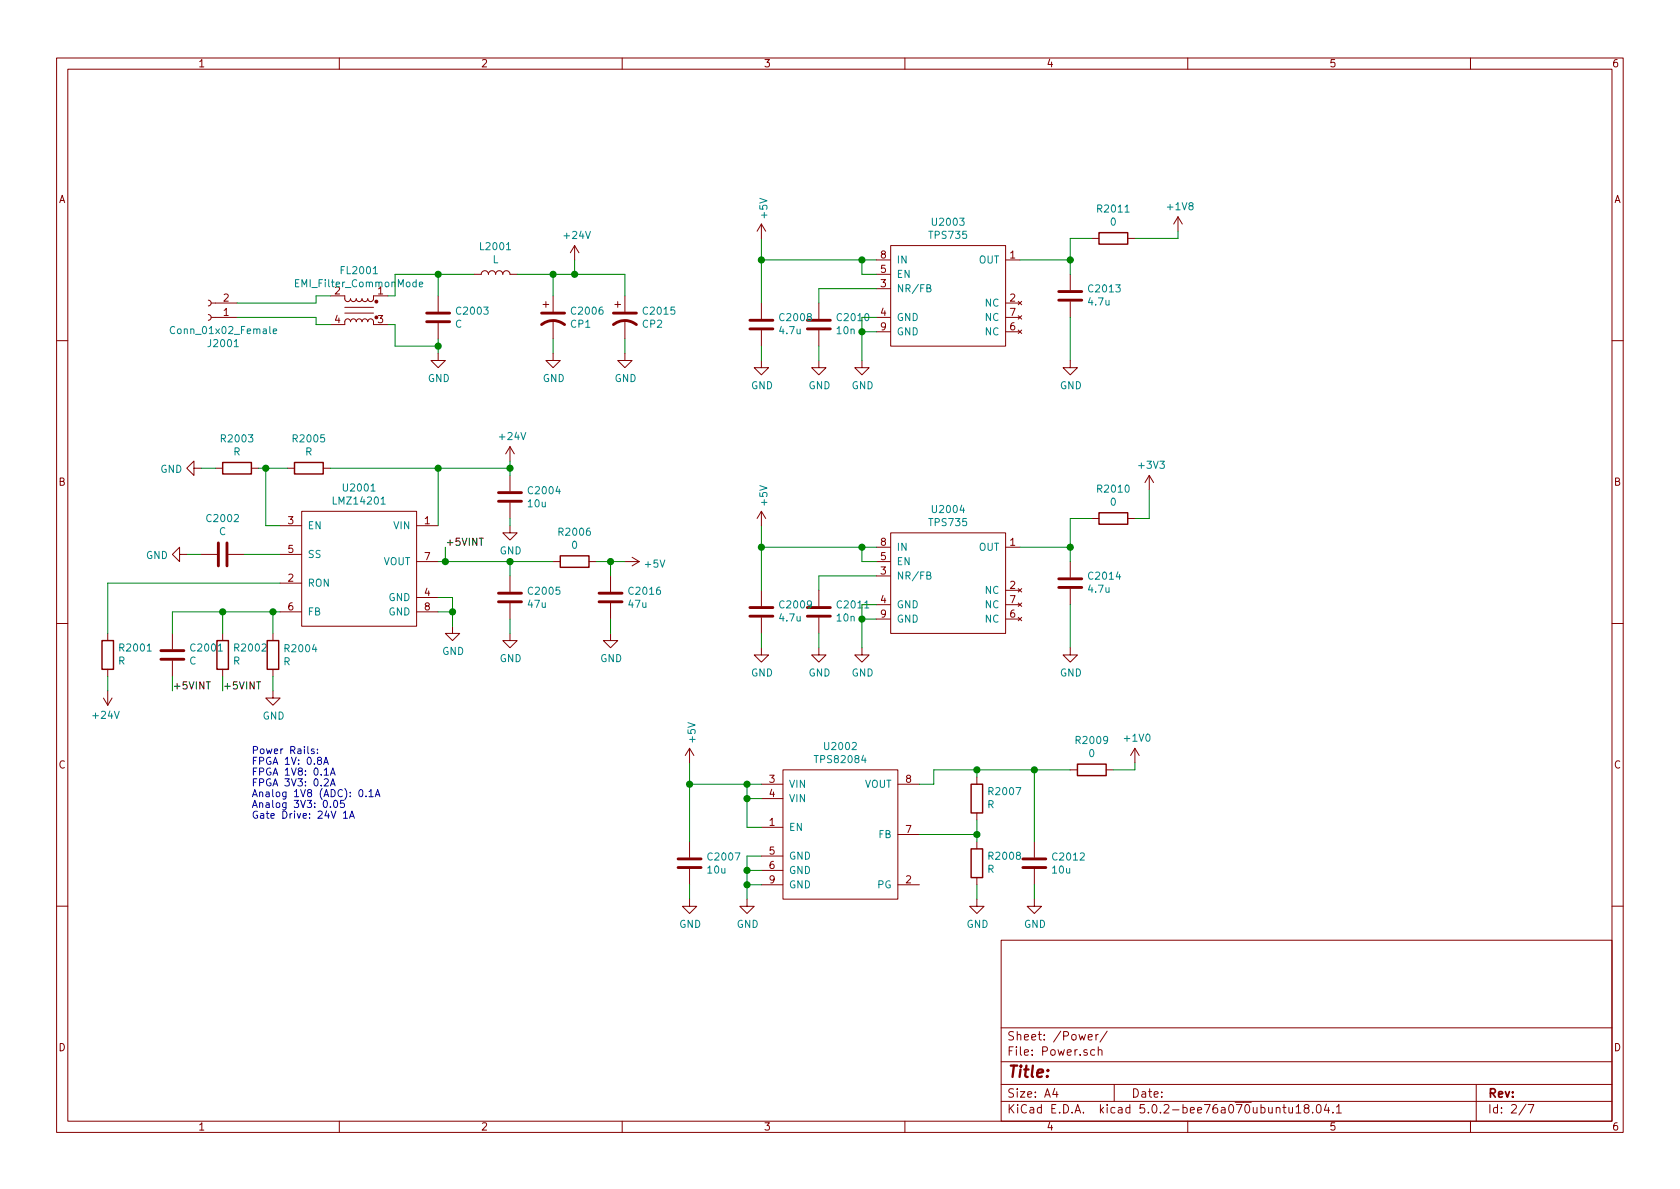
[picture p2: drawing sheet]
EESchema Schematic File Version 4
LIBS:controller-cache
EELAYER 26 0
EELAYER END
$Descr A4 11693 8268
encoding utf-8
Sheet 2 7
Title ""
Date ""
Rev ""
Comp ""
Comment1 ""
Comment2 ""
Comment3 ""
Comment4 ""
$EndDescr
$Comp
L Device:EMI_Filter_CommonMode FL2001
U 1 1
P 2500 2150
F 0 "FL2001" H 2500 2428 50  0000 C CNN
F 1 "EMI_Filter_CommonMode" H 2500 2337 50  0000 C CNN
F 2 "wbraun_smd:DLW5BTM" V 2500 2190 50  0001 C CNN
F 3 "~" V 2500 2190 50  0000 C CNN
	1    2500 2150
	-1   0    0    -1  
$EndComp
$Comp
L Connector:Conn_01x02_Female J2001
U 1 1
P 1450 2200
F 0 "J2001" H 1344 2385 50  0000 C CNN
F 1 "Conn_01x02_Female" H 1344 2294 50  0000 C CNN
F 2 "wbraun_smd:Terminal-block-plug_2x1_3.5mm-pitch" H 1450 2200 50  0001 C CNN
F 3 "~" H 1450 2200 50  0001 C CNN
	1    1450 2200
	-1   0    0    1   
$EndComp
$Comp
L Device:C C2003
U 1 1
P 3050 2200
F 0 "C2003" H 3165 2246 50  0000 L CNN
F 1 "C" H 3165 2155 50  0000 L CNN
F 2 "Capacitor_SMD:C_0805_2012Metric" H 3088 2050 50  0001 C CNN
F 3 "~" H 3050 2200 50  0001 C CNN
	1    3050 2200
	1    0    0    -1  
$EndComp
$Comp
L Device:CP1 C2006
U 1 1
P 3850 2200
F 0 "C2006" H 3965 2246 50  0000 L CNN
F 1 "CP1" H 3965 2155 50  0000 L CNN
F 2 "Capacitor_THT:CP_Radial_D10.0mm_P5.00mm" H 3850 2200 50  0001 C CNN
F 3 "~" H 3850 2200 50  0001 C CNN
	1    3850 2200
	1    0    0    -1  
$EndComp
Text Notes 1750 5700 0    50   ~ 0
Power Rails:\nFPGA 1V: 0.8A\nFPGA 1V8: 0.1A\nFPGA 3V3: 0.2A\nAnalog 1V8 (ADC): 0.1A\nAnalog 3V3: 0.05\nGate Drive: 24V 1A\n
$Comp
L Device:L L2001
U 1 1
P 3450 1900
F 0 "L2001" V 3640 1900 50  0000 C CNN
F 1 "L" V 3549 1900 50  0000 C CNN
F 2 "Inductor_SMD:L_Vishay_IHLP-1212" H 3450 1900 50  0001 C CNN
F 3 "~" H 3450 1900 50  0001 C CNN
	1    3450 1900
	0    -1   -1   0   
$EndComp
$Comp
L power:GND #PWR0101
U 1 1
P 3050 2450
F 0 "#PWR0101" H 3050 2200 50  0001 C CNN
F 1 "GND" H 3055 2277 50  0000 C CNN
F 2 "" H 3050 2450 50  0001 C CNN
F 3 "" H 3050 2450 50  0001 C CNN
	1    3050 2450
	1    0    0    -1  
$EndComp
$Comp
L power:GND #PWR0102
U 1 1
P 3850 2450
F 0 "#PWR0102" H 3850 2200 50  0001 C CNN
F 1 "GND" H 3855 2277 50  0000 C CNN
F 2 "" H 3850 2450 50  0001 C CNN
F 3 "" H 3850 2450 50  0001 C CNN
	1    3850 2450
	1    0    0    -1  
$EndComp
Wire Wire Line
	3600 1900 3850 1900
Wire Wire Line
	3850 1900 3850 2050
Wire Wire Line
	3300 1900 3050 1900
Wire Wire Line
	3050 1900 3050 2050
Wire Wire Line
	2700 2250 2750 2250
Wire Wire Line
	2750 2250 2750 2400
Wire Wire Line
	2750 2400 3050 2400
Wire Wire Line
	3050 2400 3050 2350
Wire Wire Line
	3050 2400 3050 2450
Connection ~ 3050 2400
Wire Wire Line
	2700 2050 2750 2050
Wire Wire Line
	2750 2050 2750 1900
Wire Wire Line
	2750 1900 3050 1900
Connection ~ 3050 1900
Wire Wire Line
	3850 2350 3850 2450
Wire Wire Line
	3850 1900 4000 1900
Wire Wire Line
	4000 1900 4000 1800
Connection ~ 3850 1900
$Comp
L power:+24V #PWR0103
U 1 1
P 4000 1800
F 0 "#PWR0103" H 4000 1650 50  0001 C CNN
F 1 "+24V" H 4015 1973 50  0000 C CNN
F 2 "" H 4000 1800 50  0001 C CNN
F 3 "" H 4000 1800 50  0001 C CNN
	1    4000 1800
	1    0    0    -1  
$EndComp
Wire Wire Line
	1650 2100 2200 2100
Wire Wire Line
	2200 2100 2200 2050
Wire Wire Line
	2200 2050 2300 2050
Wire Wire Line
	1650 2200 2200 2200
Wire Wire Line
	2200 2200 2200 2250
Wire Wire Line
	2200 2250 2300 2250
$Comp
L wbraun_ic_lib:LMZ14201 U2001
U 1 1
P 2500 3950
F 0 "U2001" H 2500 4515 50  0000 C CNN
F 1 "LMZ14201" H 2500 4424 50  0000 C CNN
F 2 "wbraun_smd:TO-PMOD-7" H 2100 3750 50  0001 C CNN
F 3 "" H 2100 3750 50  0001 C CNN
	1    2500 3950
	1    0    0    -1  
$EndComp
$Comp
L Device:C C2004
U 1 1
P 3550 3450
F 0 "C2004" H 3665 3496 50  0000 L CNN
F 1 "10u" H 3665 3405 50  0000 L CNN
F 2 "Capacitor_SMD:C_1206_3216Metric" H 3588 3300 50  0001 C CNN
F 3 "~" H 3550 3450 50  0001 C CNN
	1    3550 3450
	1    0    0    -1  
$EndComp
$Comp
L Device:C C2005
U 1 1
P 3550 4150
F 0 "C2005" H 3665 4196 50  0000 L CNN
F 1 "47u" H 3665 4105 50  0000 L CNN
F 2 "Capacitor_SMD:C_0805_2012Metric" H 3588 4000 50  0001 C CNN
F 3 "~" H 3550 4150 50  0001 C CNN
	1    3550 4150
	1    0    0    -1  
$EndComp
$Comp
L Device:C C2002
U 1 1
P 1550 3850
F 0 "C2002" V 1298 3850 50  0000 C CNN
F 1 "C" V 1389 3850 50  0000 C CNN
F 2 "Capacitor_SMD:C_0402_1005Metric" H 1588 3700 50  0001 C CNN
F 3 "~" H 1550 3850 50  0001 C CNN
	1    1550 3850
	0    1    1    0   
$EndComp
$Comp
L Device:C C2001
U 1 1
P 1200 4550
F 0 "C2001" H 1085 4504 50  0000 R CNN
F 1 "C" H 1085 4595 50  0000 R CNN
F 2 "Capacitor_SMD:C_0402_1005Metric" H 1238 4400 50  0001 C CNN
F 3 "~" H 1200 4550 50  0001 C CNN
	1    1200 4550
	-1   0    0    1   
$EndComp
$Comp
L Device:R R2002
U 1 1
P 1550 4550
F 0 "R2002" H 1480 4504 50  0000 R CNN
F 1 "R" H 1480 4595 50  0000 R CNN
F 2 "Resistor_SMD:R_0402_1005Metric" V 1480 4550 50  0001 C CNN
F 3 "~" H 1550 4550 50  0001 C CNN
	1    1550 4550
	-1   0    0    1   
$EndComp
$Comp
L Device:R R2004
U 1 1
P 1900 4550
F 0 "R2004" H 1970 4596 50  0000 L CNN
F 1 "R" H 1970 4505 50  0000 L CNN
F 2 "Resistor_SMD:R_0402_1005Metric" V 1830 4550 50  0001 C CNN
F 3 "~" H 1900 4550 50  0001 C CNN
	1    1900 4550
	1    0    0    -1  
$EndComp
$Comp
L Device:R R2005
U 1 1
P 2150 3250
F 0 "R2005" V 1943 3250 50  0000 C CNN
F 1 "R" V 2034 3250 50  0000 C CNN
F 2 "Resistor_SMD:R_0402_1005Metric" V 2080 3250 50  0001 C CNN
F 3 "~" H 2150 3250 50  0001 C CNN
	1    2150 3250
	0    1    1    0   
$EndComp
$Comp
L Device:R R2003
U 1 1
P 1650 3250
F 0 "R2003" V 1443 3250 50  0000 C CNN
F 1 "R" V 1534 3250 50  0000 C CNN
F 2 "Resistor_SMD:R_0402_1005Metric" V 1580 3250 50  0001 C CNN
F 3 "~" H 1650 3250 50  0001 C CNN
	1    1650 3250
	0    1    1    0   
$EndComp
$Comp
L Device:R R2001
U 1 1
P 750 4550
F 0 "R2001" H 680 4504 50  0000 R CNN
F 1 "R" H 680 4595 50  0000 R CNN
F 2 "Resistor_SMD:R_0402_1005Metric" V 680 4550 50  0001 C CNN
F 3 "~" H 750 4550 50  0001 C CNN
	1    750  4550
	-1   0    0    1   
$EndComp
$Comp
L power:GND #PWR0104
U 1 1
P 3150 4350
F 0 "#PWR0104" H 3150 4100 50  0001 C CNN
F 1 "GND" H 3155 4177 50  0000 C CNN
F 2 "" H 3150 4350 50  0001 C CNN
F 3 "" H 3150 4350 50  0001 C CNN
	1    3150 4350
	1    0    0    -1  
$EndComp
$Comp
L power:+24V #PWR0105
U 1 1
P 3550 3200
F 0 "#PWR0105" H 3550 3050 50  0001 C CNN
F 1 "+24V" H 3565 3373 50  0000 C CNN
F 2 "" H 3550 3200 50  0001 C CNN
F 3 "" H 3550 3200 50  0001 C CNN
	1    3550 3200
	1    0    0    -1  
$EndComp
$Comp
L power:+5V #PWR0106
U 1 1
P 4350 3900
F 0 "#PWR0106" H 4350 3750 50  0001 C CNN
F 1 "+5V" V 4365 4028 50  0000 L CNN
F 2 "" H 4350 3900 50  0001 C CNN
F 3 "" H 4350 3900 50  0001 C CNN
	1    4350 3900
	0    1    1    0   
$EndComp
$Comp
L power:GND #PWR0107
U 1 1
P 3550 3650
F 0 "#PWR0107" H 3550 3400 50  0001 C CNN
F 1 "GND" H 3555 3477 50  0000 C CNN
F 2 "" H 3550 3650 50  0001 C CNN
F 3 "" H 3550 3650 50  0001 C CNN
	1    3550 3650
	1    0    0    -1  
$EndComp
Wire Wire Line
	3550 3200 3550 3250
Wire Wire Line
	3550 3250 3050 3250
Wire Wire Line
	3050 3250 3050 3650
Connection ~ 3550 3250
Wire Wire Line
	3550 3250 3550 3300
Wire Wire Line
	3050 3250 2300 3250
Connection ~ 3050 3250
Wire Wire Line
	2000 3250 1850 3250
Wire Wire Line
	1850 3250 1850 3650
Wire Wire Line
	1850 3650 1950 3650
Connection ~ 1850 3250
Wire Wire Line
	1850 3250 1800 3250
$Comp
L power:GND #PWR0108
U 1 1
P 1400 3250
F 0 "#PWR0108" H 1400 3000 50  0001 C CNN
F 1 "GND" V 1405 3122 50  0000 R CNN
F 2 "" H 1400 3250 50  0001 C CNN
F 3 "" H 1400 3250 50  0001 C CNN
	1    1400 3250
	0    1    1    0   
$EndComp
Wire Wire Line
	1500 3250 1400 3250
Wire Wire Line
	1700 3850 1950 3850
Wire Wire Line
	1400 3850 1300 3850
Wire Wire Line
	1950 4250 1900 4250
Wire Wire Line
	1900 4250 1900 4400
Wire Wire Line
	1900 4250 1550 4250
Wire Wire Line
	1550 4250 1550 4400
Connection ~ 1900 4250
Wire Wire Line
	1550 4250 1200 4250
Wire Wire Line
	1200 4250 1200 4400
Connection ~ 1550 4250
$Comp
L power:GND #PWR0109
U 1 1
P 1300 3850
F 0 "#PWR0109" H 1300 3600 50  0001 C CNN
F 1 "GND" V 1305 3722 50  0000 R CNN
F 2 "" H 1300 3850 50  0001 C CNN
F 3 "" H 1300 3850 50  0001 C CNN
	1    1300 3850
	0    1    1    0   
$EndComp
Wire Wire Line
	1950 4050 750  4050
$Comp
L power:GND #PWR0113
U 1 1
P 1900 4800
F 0 "#PWR0113" H 1900 4550 50  0001 C CNN
F 1 "GND" H 1905 4627 50  0000 C CNN
F 2 "" H 1900 4800 50  0001 C CNN
F 3 "" H 1900 4800 50  0001 C CNN
	1    1900 4800
	1    0    0    -1  
$EndComp
Wire Wire Line
	750  4050 750  4400
Wire Wire Line
	1200 4700 1200 4800
Wire Wire Line
	1550 4700 1550 4800
Wire Wire Line
	1900 4700 1900 4800
Wire Wire Line
	750  4700 750  4800
Wire Wire Line
	3050 3900 3100 3900
Wire Wire Line
	3550 3900 3550 4000
Connection ~ 3550 3900
Wire Wire Line
	3050 4150 3150 4150
Wire Wire Line
	3150 4150 3150 4250
Wire Wire Line
	3050 4250 3150 4250
Connection ~ 3150 4250
Wire Wire Line
	3150 4250 3150 4350
Wire Wire Line
	3550 3600 3550 3650
$Comp
L power:GND #PWR0114
U 1 1
P 3550 4400
F 0 "#PWR0114" H 3550 4150 50  0001 C CNN
F 1 "GND" H 3555 4227 50  0000 C CNN
F 2 "" H 3550 4400 50  0001 C CNN
F 3 "" H 3550 4400 50  0001 C CNN
	1    3550 4400
	1    0    0    -1  
$EndComp
Wire Wire Line
	3550 4300 3550 4400
$Comp
L wbraun_ic_lib:TPS735 U2003
U 1 1
P 6600 2050
F 0 "U2003" H 6600 2565 50  0000 C CNN
F 1 "TPS735" H 6600 2474 50  0000 C CNN
F 2 "wbraun_smd:SON-8_EP" H 7300 1800 50  0001 C CNN
F 3 "" H 7300 1800 50  0001 C CNN
	1    6600 2050
	1    0    0    -1  
$EndComp
$Comp
L Device:C C2010
U 1 1
P 5700 2250
F 0 "C2010" H 5585 2204 50  0000 R CNN
F 1 "10n" H 5585 2295 50  0000 R CNN
F 2 "Capacitor_SMD:C_0402_1005Metric" H 5738 2100 50  0001 C CNN
F 3 "~" H 5700 2250 50  0001 C CNN
	1    5700 2250
	-1   0    0    1   
$EndComp
$Comp
L Device:C C2008
U 1 1
P 5300 2250
F 0 "C2008" H 5185 2204 50  0000 R CNN
F 1 "4.7u" H 5185 2295 50  0000 R CNN
F 2 "Capacitor_SMD:C_0402_1005Metric" H 5338 2100 50  0001 C CNN
F 3 "~" H 5300 2250 50  0001 C CNN
	1    5300 2250
	-1   0    0    1   
$EndComp
$Comp
L power:GND #PWR0115
U 1 1
P 5700 2500
F 0 "#PWR0115" H 5700 2250 50  0001 C CNN
F 1 "GND" H 5705 2327 50  0000 C CNN
F 2 "" H 5700 2500 50  0001 C CNN
F 3 "" H 5700 2500 50  0001 C CNN
	1    5700 2500
	1    0    0    -1  
$EndComp
$Comp
L power:GND #PWR0116
U 1 1
P 5300 2500
F 0 "#PWR0116" H 5300 2250 50  0001 C CNN
F 1 "GND" H 5305 2327 50  0000 C CNN
F 2 "" H 5300 2500 50  0001 C CNN
F 3 "" H 5300 2500 50  0001 C CNN
	1    5300 2500
	1    0    0    -1  
$EndComp
$Comp
L power:GND #PWR0117
U 1 1
P 6000 2500
F 0 "#PWR0117" H 6000 2250 50  0001 C CNN
F 1 "GND" H 6005 2327 50  0000 C CNN
F 2 "" H 6000 2500 50  0001 C CNN
F 3 "" H 6000 2500 50  0001 C CNN
	1    6000 2500
	1    0    0    -1  
$EndComp
Wire Wire Line
	6100 1800 6000 1800
Wire Wire Line
	5300 1800 5300 2100
Wire Wire Line
	6100 1900 6000 1900
Wire Wire Line
	6000 1900 6000 1800
Connection ~ 6000 1800
Wire Wire Line
	6000 1800 5300 1800
Wire Wire Line
	6100 2000 5700 2000
Wire Wire Line
	5700 2000 5700 2100
Wire Wire Line
	5300 2400 5300 2500
Wire Wire Line
	5700 2400 5700 2500
Wire Wire Line
	6100 2200 6000 2200
Wire Wire Line
	6000 2200 6000 2300
Wire Wire Line
	6100 2300 6000 2300
Connection ~ 6000 2300
Wire Wire Line
	6000 2300 6000 2500
$Comp
L Device:C C2013
U 1 1
P 7450 2050
F 0 "C2013" H 7335 2004 50  0000 R CNN
F 1 "4.7u" H 7335 2095 50  0000 R CNN
F 2 "Capacitor_SMD:C_0402_1005Metric" H 7488 1900 50  0001 C CNN
F 3 "~" H 7450 2050 50  0001 C CNN
	1    7450 2050
	-1   0    0    1   
$EndComp
Wire Wire Line
	7450 1800 7450 1900
Wire Wire Line
	7100 1800 7450 1800
Wire Wire Line
	7450 2200 7450 2500
$Comp
L power:GND #PWR0118
U 1 1
P 7450 2500
F 0 "#PWR0118" H 7450 2250 50  0001 C CNN
F 1 "GND" H 7455 2327 50  0000 C CNN
F 2 "" H 7450 2500 50  0001 C CNN
F 3 "" H 7450 2500 50  0001 C CNN
	1    7450 2500
	1    0    0    -1  
$EndComp
Wire Wire Line
	7450 1800 7450 1650
Connection ~ 7450 1800
Wire Wire Line
	5300 1800 5300 1650
Connection ~ 5300 1800
$Comp
L power:+1V8 #PWR0119
U 1 1
P 8200 1600
F 0 "#PWR0119" H 8200 1450 50  0001 C CNN
F 1 "+1V8" H 8215 1773 50  0000 C CNN
F 2 "" H 8200 1600 50  0001 C CNN
F 3 "" H 8200 1600 50  0001 C CNN
	1    8200 1600
	1    0    0    -1  
$EndComp
$Comp
L wbraun_ic_lib:TPS735 U2004
U 1 1
P 6600 4050
F 0 "U2004" H 6600 4565 50  0000 C CNN
F 1 "TPS735" H 6600 4474 50  0000 C CNN
F 2 "wbraun_smd:SON-8_EP" H 7300 3800 50  0001 C CNN
F 3 "" H 7300 3800 50  0001 C CNN
	1    6600 4050
	1    0    0    -1  
$EndComp
$Comp
L Device:C C2011
U 1 1
P 5700 4250
F 0 "C2011" H 5585 4204 50  0000 R CNN
F 1 "10n" H 5585 4295 50  0000 R CNN
F 2 "Capacitor_SMD:C_0402_1005Metric" H 5738 4100 50  0001 C CNN
F 3 "~" H 5700 4250 50  0001 C CNN
	1    5700 4250
	-1   0    0    1   
$EndComp
$Comp
L Device:C C2009
U 1 1
P 5300 4250
F 0 "C2009" H 5185 4204 50  0000 R CNN
F 1 "4.7u" H 5185 4295 50  0000 R CNN
F 2 "Capacitor_SMD:C_0402_1005Metric" H 5338 4100 50  0001 C CNN
F 3 "~" H 5300 4250 50  0001 C CNN
	1    5300 4250
	-1   0    0    1   
$EndComp
$Comp
L power:GND #PWR0120
U 1 1
P 5700 4500
F 0 "#PWR0120" H 5700 4250 50  0001 C CNN
F 1 "GND" H 5705 4327 50  0000 C CNN
F 2 "" H 5700 4500 50  0001 C CNN
F 3 "" H 5700 4500 50  0001 C CNN
	1    5700 4500
	1    0    0    -1  
$EndComp
$Comp
L power:GND #PWR0121
U 1 1
P 5300 4500
F 0 "#PWR0121" H 5300 4250 50  0001 C CNN
F 1 "GND" H 5305 4327 50  0000 C CNN
F 2 "" H 5300 4500 50  0001 C CNN
F 3 "" H 5300 4500 50  0001 C CNN
	1    5300 4500
	1    0    0    -1  
$EndComp
$Comp
L power:GND #PWR0122
U 1 1
P 6000 4500
F 0 "#PWR0122" H 6000 4250 50  0001 C CNN
F 1 "GND" H 6005 4327 50  0000 C CNN
F 2 "" H 6000 4500 50  0001 C CNN
F 3 "" H 6000 4500 50  0001 C CNN
	1    6000 4500
	1    0    0    -1  
$EndComp
Wire Wire Line
	6100 3800 6000 3800
Wire Wire Line
	5300 3800 5300 4100
Wire Wire Line
	6100 3900 6000 3900
Wire Wire Line
	6000 3900 6000 3800
Connection ~ 6000 3800
Wire Wire Line
	6000 3800 5300 3800
Wire Wire Line
	6100 4000 5700 4000
Wire Wire Line
	5700 4000 5700 4100
Wire Wire Line
	5300 4400 5300 4500
Wire Wire Line
	5700 4400 5700 4500
Wire Wire Line
	6100 4200 6000 4200
Wire Wire Line
	6000 4200 6000 4300
Wire Wire Line
	6100 4300 6000 4300
Connection ~ 6000 4300
Wire Wire Line
	6000 4300 6000 4500
$Comp
L Device:C C2014
U 1 1
P 7450 4050
F 0 "C2014" H 7335 4004 50  0000 R CNN
F 1 "4.7u" H 7335 4095 50  0000 R CNN
F 2 "Capacitor_SMD:C_0402_1005Metric" H 7488 3900 50  0001 C CNN
F 3 "~" H 7450 4050 50  0001 C CNN
	1    7450 4050
	-1   0    0    1   
$EndComp
Wire Wire Line
	7450 3800 7450 3900
Wire Wire Line
	7100 3800 7450 3800
Wire Wire Line
	7450 4200 7450 4500
$Comp
L power:GND #PWR0123
U 1 1
P 7450 4500
F 0 "#PWR0123" H 7450 4250 50  0001 C CNN
F 1 "GND" H 7455 4327 50  0000 C CNN
F 2 "" H 7450 4500 50  0001 C CNN
F 3 "" H 7450 4500 50  0001 C CNN
	1    7450 4500
	1    0    0    -1  
$EndComp
Connection ~ 7450 3800
Wire Wire Line
	5300 3800 5300 3650
Connection ~ 5300 3800
$Comp
L power:+3V3 #PWR0124
U 1 1
P 8000 3400
F 0 "#PWR0124" H 8000 3250 50  0001 C CNN
F 1 "+3V3" H 8015 3573 50  0000 C CNN
F 2 "" H 8000 3400 50  0001 C CNN
F 3 "" H 8000 3400 50  0001 C CNN
	1    8000 3400
	1    0    0    -1  
$EndComp
$Comp
L wbraun_ic_lib:TPS82084 U2002
U 1 1
P 5850 5800
F 0 "U2002" H 5850 6415 50  0000 C CNN
F 1 "TPS82084" H 5850 6324 50  0000 C CNN
F 2 "wbraun_smd:uSil-8" H 5800 5800 50  0001 C CNN
F 3 "" H 5800 5800 50  0001 C CNN
	1    5850 5800
	1    0    0    -1  
$EndComp
$Comp
L Device:C C2007
U 1 1
P 4800 6000
F 0 "C2007" H 4915 6046 50  0000 L CNN
F 1 "10u" H 4915 5955 50  0000 L CNN
F 2 "Capacitor_SMD:C_0805_2012Metric" H 4838 5850 50  0001 C CNN
F 3 "~" H 4800 6000 50  0001 C CNN
	1    4800 6000
	1    0    0    -1  
$EndComp
$Comp
L power:GND #PWR0125
U 1 1
P 4800 6250
F 0 "#PWR0125" H 4800 6000 50  0001 C CNN
F 1 "GND" H 4805 6077 50  0000 C CNN
F 2 "" H 4800 6250 50  0001 C CNN
F 3 "" H 4800 6250 50  0001 C CNN
	1    4800 6250
	1    0    0    -1  
$EndComp
Wire Wire Line
	5300 6150 5200 6150
Wire Wire Line
	5300 5950 5200 5950
Wire Wire Line
	5200 5950 5200 6050
Connection ~ 5200 6150
Wire Wire Line
	5300 6050 5200 6050
Connection ~ 5200 6050
Wire Wire Line
	5200 6050 5200 6150
Wire Wire Line
	5200 6150 5200 6250
$Comp
L power:GND #PWR0126
U 1 1
P 5200 6250
F 0 "#PWR0126" H 5200 6000 50  0001 C CNN
F 1 "GND" H 5205 6077 50  0000 C CNN
F 2 "" H 5200 6250 50  0001 C CNN
F 3 "" H 5200 6250 50  0001 C CNN
	1    5200 6250
	1    0    0    -1  
$EndComp
Wire Wire Line
	5300 5750 5200 5750
Wire Wire Line
	5200 5750 5200 5550
Wire Wire Line
	5300 5450 5200 5450
Connection ~ 5200 5450
Wire Wire Line
	5300 5550 5200 5550
Connection ~ 5200 5550
Wire Wire Line
	5200 5550 5200 5450
Wire Wire Line
	4800 6150 4800 6250
$Comp
L Device:C C2012
U 1 1
P 7200 6000
F 0 "C2012" H 7315 6046 50  0000 L CNN
F 1 "10u" H 7315 5955 50  0000 L CNN
F 2 "Capacitor_SMD:C_0805_2012Metric" H 7238 5850 50  0001 C CNN
F 3 "~" H 7200 6000 50  0001 C CNN
	1    7200 6000
	1    0    0    -1  
$EndComp
$Comp
L Device:R R2007
U 1 1
P 6800 5550
F 0 "R2007" H 6730 5504 50  0000 R CNN
F 1 "R" H 6730 5595 50  0000 R CNN
F 2 "Resistor_SMD:R_0402_1005Metric" V 6730 5550 50  0001 C CNN
F 3 "~" H 6800 5550 50  0001 C CNN
	1    6800 5550
	-1   0    0    1   
$EndComp
$Comp
L Device:R R2008
U 1 1
P 6800 6000
F 0 "R2008" H 6730 5954 50  0000 R CNN
F 1 "R" H 6730 6045 50  0000 R CNN
F 2 "Resistor_SMD:R_0402_1005Metric" V 6730 6000 50  0001 C CNN
F 3 "~" H 6800 6000 50  0001 C CNN
	1    6800 6000
	-1   0    0    1   
$EndComp
$Comp
L power:GND #PWR0127
U 1 1
P 6800 6250
F 0 "#PWR0127" H 6800 6000 50  0001 C CNN
F 1 "GND" H 6805 6077 50  0000 C CNN
F 2 "" H 6800 6250 50  0001 C CNN
F 3 "" H 6800 6250 50  0001 C CNN
	1    6800 6250
	1    0    0    -1  
$EndComp
$Comp
L power:+1V0 #PWR0128
U 1 1
P 7900 5300
F 0 "#PWR0128" H 7900 5150 50  0001 C CNN
F 1 "+1V0" H 7915 5473 50  0000 C CNN
F 2 "" H 7900 5300 50  0001 C CNN
F 3 "" H 7900 5300 50  0001 C CNN
	1    7900 5300
	1    0    0    -1  
$EndComp
Wire Wire Line
	6800 5700 6800 5800
$Comp
L power:GND #PWR0129
U 1 1
P 7200 6250
F 0 "#PWR0129" H 7200 6000 50  0001 C CNN
F 1 "GND" H 7205 6077 50  0000 C CNN
F 2 "" H 7200 6250 50  0001 C CNN
F 3 "" H 7200 6250 50  0001 C CNN
	1    7200 6250
	1    0    0    -1  
$EndComp
Wire Wire Line
	7200 6150 7200 6250
Wire Wire Line
	6400 5450 6500 5450
Wire Wire Line
	6500 5450 6500 5350
Wire Wire Line
	6800 5800 6400 5800
Connection ~ 6800 5800
Wire Wire Line
	6800 5800 6800 5850
Wire Wire Line
	6800 6150 6800 6250
Text Label 3100 3800 0    50   ~ 0
+5VINT
$Comp
L Device:R R2006
U 1 1
P 4000 3900
F 0 "R2006" V 3793 3900 50  0000 C CNN
F 1 "0" V 3884 3900 50  0000 C CNN
F 2 "Resistor_SMD:R_0805_2012Metric" V 3930 3900 50  0001 C CNN
F 3 "~" H 4000 3900 50  0001 C CNN
	1    4000 3900
	0    1    1    0   
$EndComp
Wire Wire Line
	3550 3900 3850 3900
Wire Wire Line
	4150 3900 4250 3900
Wire Wire Line
	3100 3800 3100 3900
Connection ~ 3100 3900
Wire Wire Line
	3100 3900 3550 3900
Wire Wire Line
	4800 5450 5200 5450
Wire Wire Line
	4800 5450 4800 5850
Wire Wire Line
	4800 5450 4800 5300
Connection ~ 4800 5450
$Comp
L Device:R R2011
U 1 1
P 7750 1650
F 0 "R2011" V 7543 1650 50  0000 C CNN
F 1 "0" V 7634 1650 50  0000 C CNN
F 2 "Resistor_SMD:R_0805_2012Metric" V 7680 1650 50  0001 C CNN
F 3 "~" H 7750 1650 50  0001 C CNN
	1    7750 1650
	0    1    1    0   
$EndComp
$Comp
L Device:R R2010
U 1 1
P 7750 3600
F 0 "R2010" V 7543 3600 50  0000 C CNN
F 1 "0" V 7634 3600 50  0000 C CNN
F 2 "Resistor_SMD:R_0805_2012Metric" V 7680 3600 50  0001 C CNN
F 3 "~" H 7750 3600 50  0001 C CNN
	1    7750 3600
	0    1    1    0   
$EndComp
Wire Wire Line
	6500 5350 6800 5350
Wire Wire Line
	6800 5350 6800 5400
$Comp
L Device:R R2009
U 1 1
P 7600 5350
F 0 "R2009" V 7393 5350 50  0000 C CNN
F 1 "0" V 7484 5350 50  0000 C CNN
F 2 "Resistor_SMD:R_0805_2012Metric" V 7530 5350 50  0001 C CNN
F 3 "~" H 7600 5350 50  0001 C CNN
	1    7600 5350
	0    1    1    0   
$EndComp
Wire Wire Line
	7200 5350 7200 5850
Connection ~ 7200 5350
Wire Wire Line
	7200 5350 7450 5350
Wire Wire Line
	6800 5350 7200 5350
Connection ~ 6800 5350
Wire Wire Line
	7750 5350 7900 5350
Wire Wire Line
	7900 5350 7900 5300
Wire Wire Line
	7450 3600 7600 3600
Wire Wire Line
	7450 3600 7450 3800
Wire Wire Line
	7900 3600 8000 3600
Wire Wire Line
	8000 3600 8000 3400
Wire Wire Line
	7450 1650 7600 1650
Wire Wire Line
	8200 1600 8200 1650
Wire Wire Line
	8200 1650 7900 1650
Text Label 1200 4800 0    50   ~ 0
+5VINT
Text Label 1550 4800 0    50   ~ 0
+5VINT
$Comp
L Device:CP1 C2015
U 1 1
P 4350 2200
F 0 "C2015" H 4465 2246 50  0000 L CNN
F 1 "CP2" H 4465 2155 50  0000 L CNN
F 2 "wbraun_smd:CAP_16mmx37mm_horizontal" H 4350 2200 50  0001 C CNN
F 3 "~" H 4350 2200 50  0001 C CNN
	1    4350 2200
	1    0    0    -1  
$EndComp
$Comp
L power:GND #PWR0157
U 1 1
P 4350 2450
F 0 "#PWR0157" H 4350 2200 50  0001 C CNN
F 1 "GND" H 4355 2277 50  0000 C CNN
F 2 "" H 4350 2450 50  0001 C CNN
F 3 "" H 4350 2450 50  0001 C CNN
	1    4350 2450
	1    0    0    -1  
$EndComp
Wire Wire Line
	4000 1900 4350 1900
Wire Wire Line
	4350 1900 4350 2050
Connection ~ 4000 1900
Wire Wire Line
	4350 2350 4350 2450
$Comp
L power:+5V #PWR0158
U 1 1
P 5300 1650
F 0 "#PWR0158" H 5300 1500 50  0001 C CNN
F 1 "+5V" V 5315 1778 50  0000 L CNN
F 2 "" H 5300 1650 50  0001 C CNN
F 3 "" H 5300 1650 50  0001 C CNN
	1    5300 1650
	1    0    0    -1  
$EndComp
$Comp
L power:+5V #PWR0159
U 1 1
P 5300 3650
F 0 "#PWR0159" H 5300 3500 50  0001 C CNN
F 1 "+5V" V 5315 3778 50  0000 L CNN
F 2 "" H 5300 3650 50  0001 C CNN
F 3 "" H 5300 3650 50  0001 C CNN
	1    5300 3650
	1    0    0    -1  
$EndComp
$Comp
L power:+5V #PWR0166
U 1 1
P 4800 5300
F 0 "#PWR0166" H 4800 5150 50  0001 C CNN
F 1 "+5V" V 4815 5428 50  0000 L CNN
F 2 "" H 4800 5300 50  0001 C CNN
F 3 "" H 4800 5300 50  0001 C CNN
	1    4800 5300
	1    0    0    -1  
$EndComp
$Comp
L Device:C C2016
U 1 1
P 4250 4150
F 0 "C2016" H 4365 4196 50  0000 L CNN
F 1 "47u" H 4365 4105 50  0000 L CNN
F 2 "Capacitor_SMD:C_0805_2012Metric" H 4288 4000 50  0001 C CNN
F 3 "~" H 4250 4150 50  0001 C CNN
	1    4250 4150
	1    0    0    -1  
$EndComp
Wire Wire Line
	4250 3900 4250 4000
$Comp
L power:GND #PWR0195
U 1 1
P 4250 4400
F 0 "#PWR0195" H 4250 4150 50  0001 C CNN
F 1 "GND" H 4255 4227 50  0000 C CNN
F 2 "" H 4250 4400 50  0001 C CNN
F 3 "" H 4250 4400 50  0001 C CNN
	1    4250 4400
	1    0    0    -1  
$EndComp
Wire Wire Line
	4250 4300 4250 4400
Connection ~ 4250 3900
Wire Wire Line
	4250 3900 4350 3900
$Comp
L power:+24V #PWR0110
U 1 1
P 750 4800
F 0 "#PWR0110" H 750 4650 50  0001 C CNN
F 1 "+24V" H 765 4973 50  0000 C CNN
F 2 "" H 750 4800 50  0001 C CNN
F 3 "" H 750 4800 50  0001 C CNN
	1    750  4800
	-1   0    0    1   
$EndComp
$EndSCHEMATC
